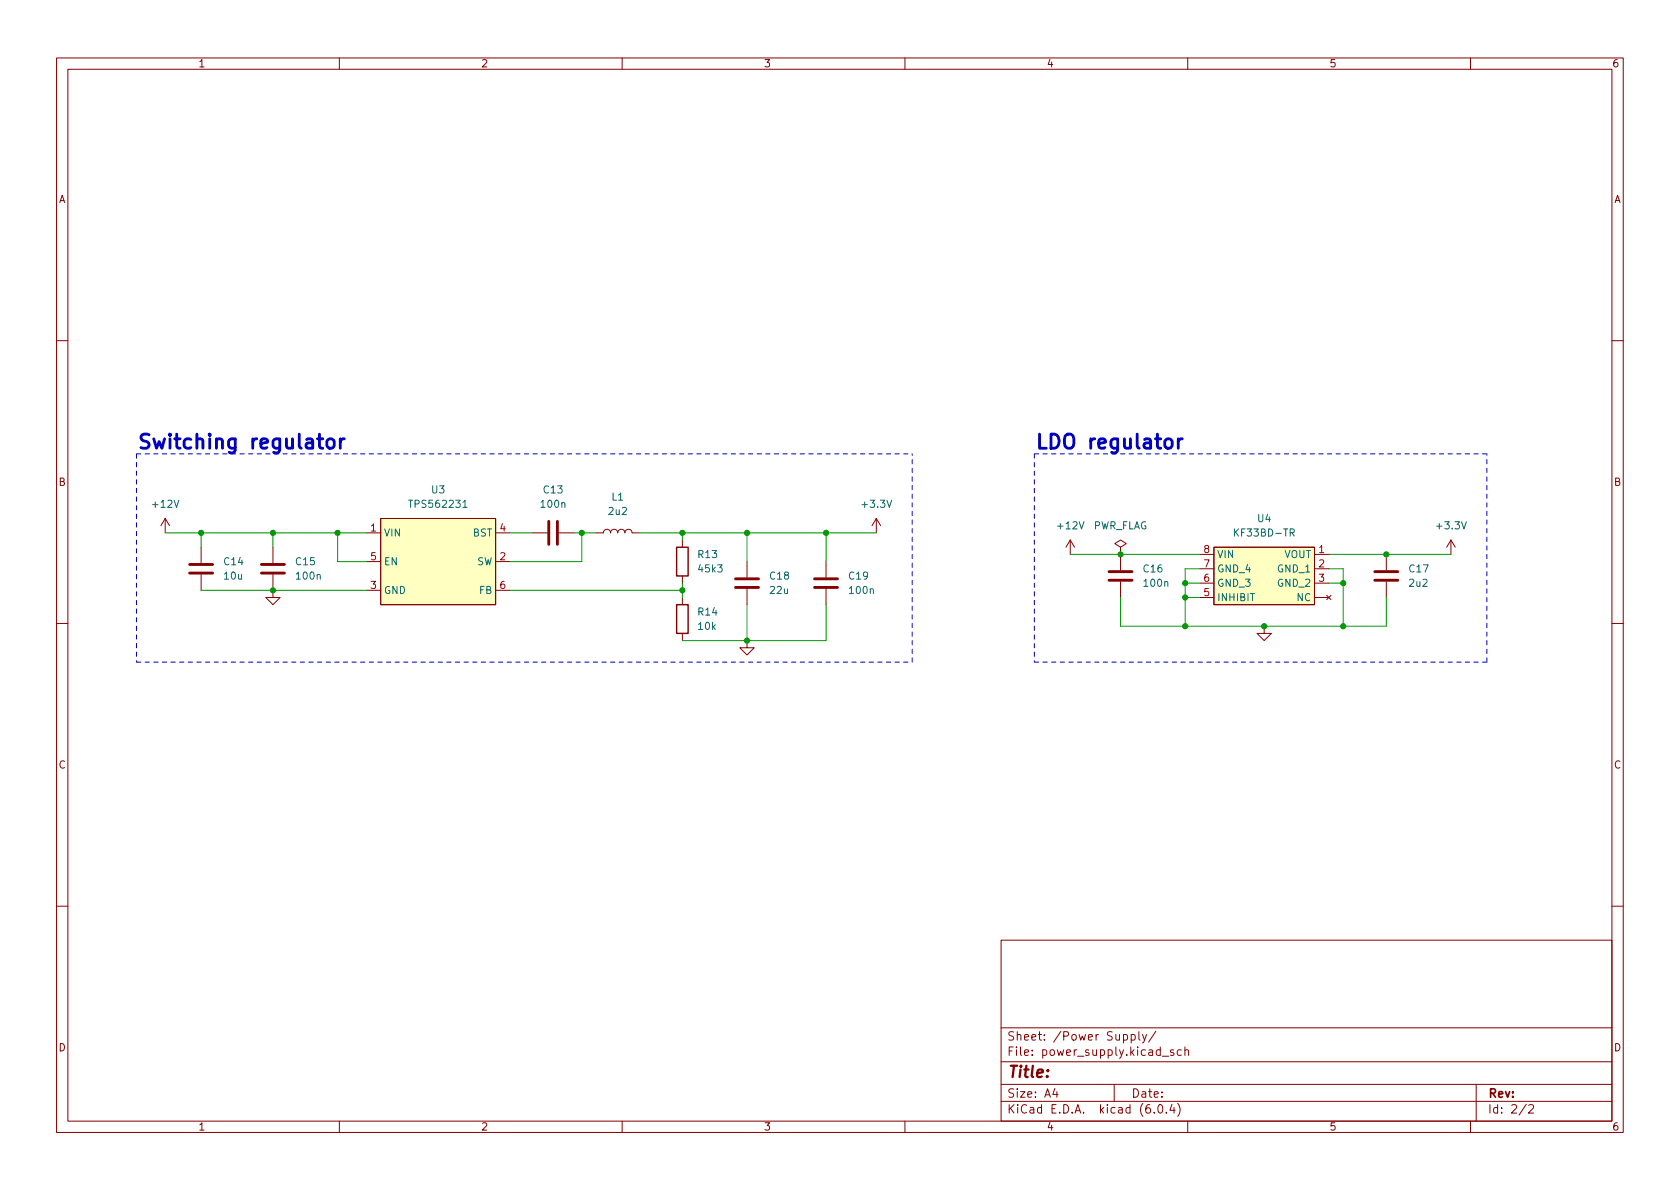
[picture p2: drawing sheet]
<svg xmlns="http://www.w3.org/2000/svg" width="297mm" height="210mm" viewBox="0 0 297 210" stroke-linecap="round" stroke-linejoin="round" font-family="sans-serif">
<g fill="none" stroke="#840000" stroke-width=".18">
<path d="M10 10.2h277v190.1h-277zM12 12.2h273v186.1h-273zM60 10.2v2M110 10.2v2M160 10.2v2M210 10.2v2M260 10.2v2M10 60.2h2M285 60.2h2M29.2 91.7l-.8 1.3M29.2 91.7v2.5M29.2 91.7l.8 1.3"/>
<path d="M35.6 96.8v2.8M48.3 96.8v2.8M64.8 94.2h2.5M64.8 99.3h2.5M67.3 91.7h20.3v15.2h-20.3zM87.6 94.2h2.6M87.6 99.3h2.6M94 94.2h2.8M98.8 94.2h2.8M105.4 94.2h1.3a.64 .64 0 0 1 .6-.6 .64 .64 0 0 1 .6 .6 .64 .64 0 0 1 .7-.6 .64 .64 0 0 1 .6 .6 .64 .64 0 0 1 .7-.6 .64 .64 0 0 1 .6 .6 .64 .64 0 0 1 .6-.6 .64 .64 0 0 1 .7 .6h1.2M120.6 95.5v1.3M132.1 99.3v2.8"/>
<path d="M146 99.3v2.8M154.9 91.7l-.7 1.3M154.9 91.7v2.5M154.9 91.7l.8 1.3M189.2 95.5l-.7 1.3M189.2 95.5v2.5M189.2 95.5l.8 1.3M198.1 96.8l1-.7-1-.6-1 .6 1 .7v1.2M198.1 98h.1M198.1 98v2.8M212.1 98h2.5M214.6 96.8h17.8v10.1h-17.8z"/>
<path d="M232.4 98h2.5M245.1 98v2.8M256.5 95.5l-.7 1.3M256.5 95.5v2.5M256.5 95.5l.8 1.3M10 110.2h2M35.6 101.6v2.8M48.3 101.6v4.1h1.2l-1.2 1.2-1.3-1.2h1.3M64.8 104.4h2.5M87.6 104.4h2.6M120.6 101.8v1.3M120.6 105.7v1.2"/>
<path d="M120.6 112v1.3M132.1 113.3v1.2h1.2l-1.2 1.3-1.3-1.3h1.3M132.1 104.1v2.8M146 104.1v2.8M198.1 102.9v2.8M212.1 105.7h2.5M212.1 100.6h2.5M212.1 103.1h2.5M223.5 110.7v1.3h1.3l-1.3 1.3-1.3-1.3h1.3M232.4 105.7h2.5M232.4 100.6h2.5M232.4 103.1h2.5"/>
<path d="M234.6 105.3l.7 .7M235.3 105.3l-.7 .7M245.1 102.9v2.8M285 110.2h2M10 160.2h2M177 166.3h108v32h-108zM285 160.2h2M60 198.3v2M110 198.3v2M160 198.3v2M177 194.8h108M177 191.8h108"/>
<path d="M177 187.8h108M177 181.8h108M186.5 192.5l-.4 1h1M186.9 193v1M197 191.8v3M200 183l.4-.1 .3 .3v.4l-.1 .3h-.6M200 182.9v1.5M201.4 182.4v1.3l.2 .2M202 182.9l.4 1M202.7 182.9l-.5 1.4-.2 .1M204.1 196.7v.1M204.4 182.4l-1.3 1.9"/>
<path d="M204.9 195.4l.2-.1a.81 .81 0 0 1 .6 .7 .81 .81 0 0 1-.3 .8h-.2a.81 .81 0 0 1-.6-.6 .81 .81 0 0 1 .3-.8zM205.5 186.8h1.1M206.2 196.7v.1M207.2 195.3l-.3 1h.9M207.5 185.7l-.4-.1-.2 .2 .1 .3 .5 .1v.4h-.6M207.6 195.8v1M208.2 195.1a1.72 1.72 0 0 1 0 2.3M208.9 185.7l-.5-.1-.3 .3v.4l.2 .3h.6M209.5 185.8l.2-.2 .4 .1v.9M209.5 185.1v1.5M210 198.3v2M260 198.3v2"/>
<path d="M261 191.8v6.5M269.9 195.3l-1.3 1.9M270.3 195.5l.6-.2 .2 .2 .1 .3-1 1h1"/>
</g>
<g fill="none" stroke="#840000" stroke-width=".51">
<path d="M33.5 99.8h4.1M46.2 99.8h4.1M97 92.2v4.1M98.6 92.2v4.1M33.5 101.3h4.1M46.2 101.3h4.1M130 103.9h4.1M130 102.4h4.1M144 103.9h4.1M144 102.4h4.1M196.1 102.6h4.1M196.1 101.1h4.1"/>
<path d="M243.1 102.6h4M243.1 101.1h4"/>
</g>
<g fill="#ffffc2" stroke="#ffffc2" stroke-width=".18">
<path d="M67.3 91.7h20.3v15.2h-20.3z"/>
<path d="M214.6 96.8h17.8v10.1h-17.8z"/>
</g>
<path d="M81.9 89.7h.7M228.1 94.2l.6-.1 .1-.1v-.3l-.7-.2v1.3M228.4 94.2l.4 .6" fill="none" stroke="#006464" stroke-width=".18"/>
<path d="M119.6 96.8h2.1v5h-2.1zM119.6 106.9h2.1v5.1h-2.1z" fill="none" stroke="#840000" stroke-width=".25"/>
<path d="M57.9 77.8a.68 .68 0 0 1 .7-.2 .68 .68 0 0 1 .5 .5v.7a.68 .68 0 0 1-.7 .5 .68 .68 0 0 1-.6-.5v-.7zM60.2 77.6v1.7M60.9 77.6a.64 .64 0 0 0-.7 .5M208.3 77.6v1.7M209 77.6a.64 .64 0 0 0-.7 .5" fill="none" stroke="#0000c2" stroke-width=".5"/>
<path d="M24.1 80.3v36.8M24.1 80.3h137.2M182.9 80.3h80M182.9 80.3v36.8M24.1 117.1h137.2M161.3 117.1v-36.8M182.9 117.1h80M262.9 117.1v-36.8" fill="none" stroke="#0000c2" stroke-width=".18" stroke-dasharray=".8 .8"/>
<g fill="none" stroke="#009600" stroke-width=".18">
<path d="M29.2 94.2h35.6M35.6 94.2v2.6M48.3 94.2v2.6M59.7 94.2v5.1h5.1M90.2 94.2h3.8M101.6 94.2h3.8M102.9 94.2v5.1h-12.7M113 94.2h41.9M120.6 94.2v1.3M132.1 94.2v5.1M146 94.2v5.1M189.2 98h22.9"/>
<path d="M234.9 98h21.6M35.6 104.4h29.2M90.2 104.4h30.4M120.6 103.1v2.6M132.1 106.9v6.4M146 106.9v6.4h-25.4M198.1 105.7v5h47v-5M209.5 105.7h2.6M209.5 103.1h2.6M212.1 100.6h-2.6v10.1M234.9 100.6h2.6v10.1M234.9 103.1h2.6"/>
</g>
<g fill="#009600" stroke="#009600" stroke-width=".18">
<circle cx="132.1" cy="113.3" r=".46"/>
<circle cx="132.1" cy="94.2" r=".46"/>
<circle cx="120.6" cy="94.2" r=".46"/>
<circle cx="146" cy="94.2" r=".46"/>
<circle cx="120.6" cy="104.4" r=".46"/>
<circle cx="102.9" cy="94.2" r=".46"/>
<circle cx="35.6" cy="94.2" r=".46"/>
<circle cx="48.3" cy="94.2" r=".46"/>
<circle cx="48.3" cy="104.4" r=".46"/>
<circle cx="59.7" cy="94.2" r=".46"/>
<circle cx="245.1" cy="98" r=".46"/>
<circle cx="237.5" cy="103.1" r=".46"/>
<circle cx="198.1" cy="98" r=".46"/>
<circle cx="209.5" cy="105.7" r=".46"/>
<circle cx="209.5" cy="103.1" r=".46"/>
<circle cx="209.5" cy="110.7" r=".46"/>
<circle cx="237.5" cy="110.7" r=".46"/>
<circle cx="223.5" cy="110.7" r=".46"/>
</g>
<g font-size="3.5" fill="#0000c2">
<text x="24.1" y="79.4">Switching regulator</text>
<text x="182.9" y="79.4">LDO regulator</text>
</g>
<text font-size="2.8" fill="#840000" x="178" y="190.6">Title:</text>
<g font-size="2.1" fill="#840000">
<text x="178" y="184">Sheet: /Power Supply/</text>
<text x="178" y="186.7">File: power_supply.kicad_sch</text>
<text x="178" y="196.9">KiCad E.D.A. kicad (6.0.4)</text>
<text x="178" y="194.1">Size: A4</text>
<text x="200" y="194.1">Date:</text>
<text x="263" y="194.1">Rev:</text>
<text x="263" y="196.9">Id: 2/2</text>
</g>
<g font-size="1.8" fill="#840000">
<text x="35" y="11.9">1</text>
<text x="85" y="11.9">2</text>
<text x="135" y="11.9">3</text>
<text x="185" y="11.9">4</text>
<text x="235" y="11.9">5</text>
<text x="285" y="11.9">6</text>
<text x="10.3" y="35.9">A</text>
<text x="285.3" y="35.9">A</text>
<text x="10.3" y="85.9">B</text>
<text x="285.3" y="85.9">B</text>
<text x="10.3" y="135.9">C</text>
<text x="285.3" y="135.9">C</text>
<text x="10.3" y="185.9">D</text>
<text x="285.3" y="185.9">D</text>
<text x="35" y="199.9">1</text>
<text x="85" y="199.9">2</text>
<text x="135" y="199.9">3</text>
<text x="185" y="199.9">4</text>
<text x="235" y="199.9">5</text>
<text x="285" y="199.9">6</text>
</g>
<g font-size="1.8" fill="#006464">
<text x="27.1" y="89.8">+12V</text>
<text x="72.8" y="89.8">TPS562231</text>
<text x="76.3" y="87.2">U3</text>
<text x="95.8" y="89.8">100n</text>
<text x="96.2" y="87.2">C13</text>
<text x="108.2" y="88.5">L1</text>
<text x="152.6" y="89.8">+3.3V</text>
<text x="67.8" y="94.9">VIN</text>
<text x="83.6" y="94.9">BST</text>
<text x="107.7" y="91.1">2u2</text>
<text x="187.1" y="93.6">+12V</text>
<text x="193.2" y="93.6">PWR_FLAG</text>
<text x="218.6" y="94.9">KF33BD-TR</text>
<text x="222.4" y="92.3">U4</text>
<text x="254.2" y="93.6">+3.3V</text>
<text x="39.7" y="99.9">C14</text>
<text x="52.4" y="99.9">C15</text>
<text x="67.8" y="99.9">EN</text>
<text x="84.3" y="99.9">SW</text>
<text x="123.5" y="98.7">R13</text>
<text x="123.6" y="101.2">45k3</text>
<text x="202.2" y="101.2">C16</text>
<text x="215.1" y="101.2">GND_4</text>
<text x="215.1" y="98.7">VIN</text>
<text x="226" y="101.2">GND_1</text>
<text x="227" y="98.7">VOUT</text>
<text x="249.2" y="101.2">C17</text>
<text x="39.7" y="102.5">10u</text>
<text x="52.5" y="102.5">100n</text>
<text x="67.8" y="105">GND</text>
<text x="84.8" y="105">FB</text>
<text x="136.2" y="102.5">C18</text>
<text x="136.2" y="105">22u</text>
<text x="150.2" y="102.5">C19</text>
<text x="150.3" y="105">100n</text>
<text x="202.4" y="103.8">100n</text>
<text x="215.1" y="106.3">INHIBIT</text>
<text x="215.1" y="103.8">GND_3</text>
<text x="226" y="103.8">GND_2</text>
<text x="229.3" y="106.3">NC</text>
<text x="249.3" y="103.8">2u2</text>
<text x="123.5" y="108.8">R14</text>
<text x="123.5" y="111.4">10k</text>
</g>
<g font-size="1.8" fill="#a90000">
<text x="65.5" y="94">1</text>
<text x="88.4" y="94">4</text>
<text x="65.5" y="99.1">5</text>
<text x="88.4" y="99.1">2</text>
<text x="212.9" y="100.3">7</text>
<text x="212.9" y="97.8">8</text>
<text x="233.2" y="97.8">1</text>
<text x="233.2" y="100.3">2</text>
<text x="65.5" y="104.1">3</text>
<text x="88.4" y="104.1">6</text>
<text x="212.9" y="105.4">5</text>
<text x="212.9" y="102.9">6</text>
<text x="233.2" y="102.9">3</text>
</g>
</svg>
